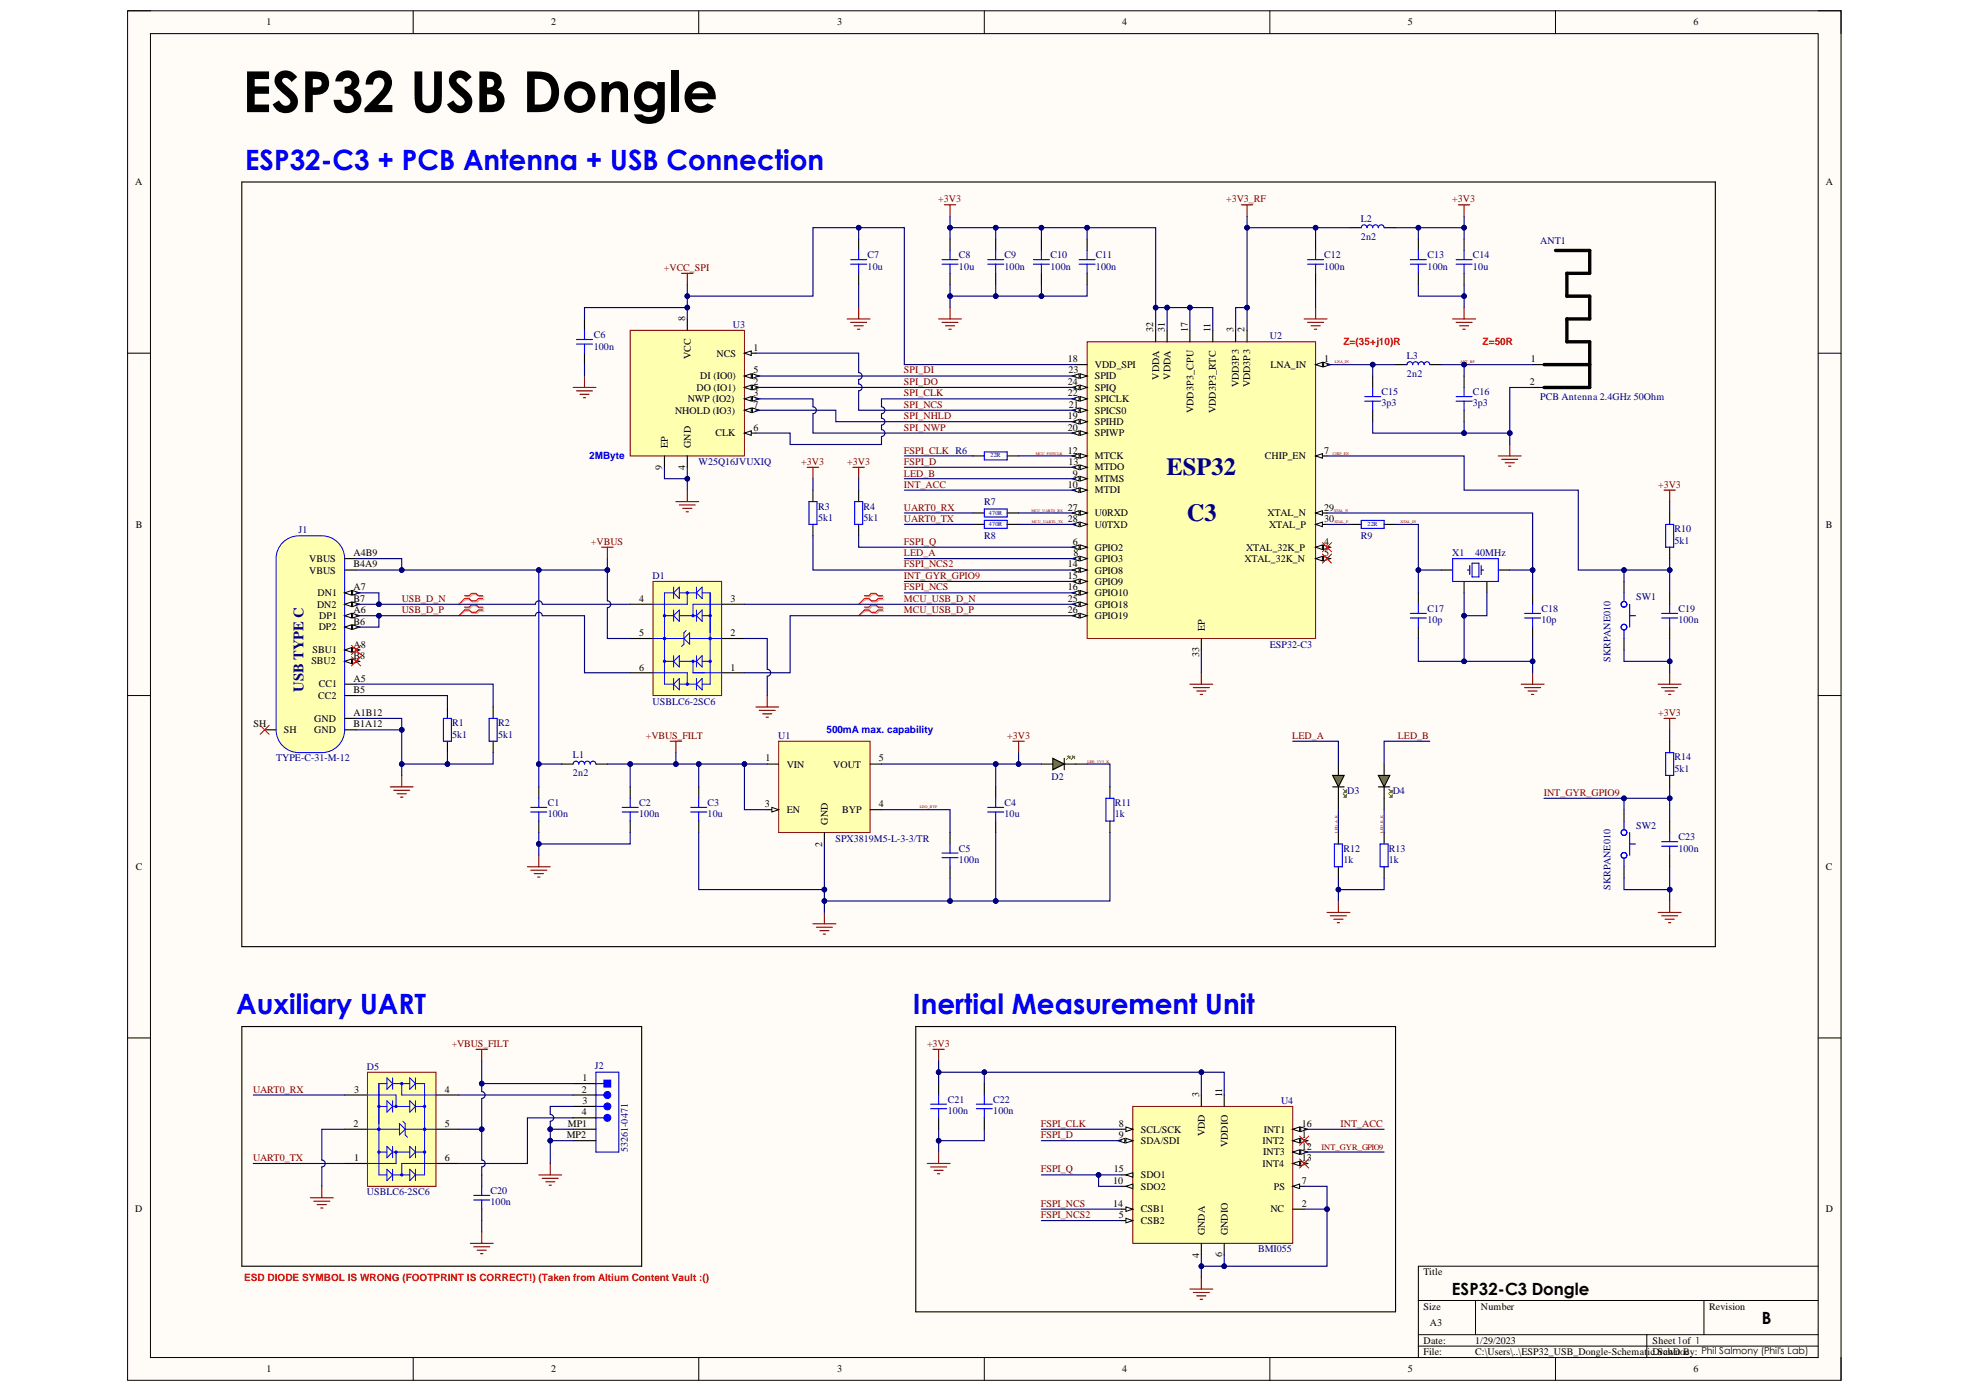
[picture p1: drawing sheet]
# Altium project ESP32_USB_Dongle.PrjPcb
1 sheet, 54 parts. Net scope: global (net labels, ports and power ports of the same name join across sheets).
Board file: ESP32_USB_Dongle-PCB.PcbDoc

## Sheet ESP32_USB_Dongle-Schematic.SchDoc
size A3; SheetNumber: 1; SheetTotal: 1

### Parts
ANT1  PCB Antenna 2.4GHz 50Ohm  [ANT_IFA_USB_2_4GHZ_50R]  (no BOM)
C1  100n  [CAP_0402]
C2  100n  [CAP_0402]
C3  10u  [CAP_0603]
C4  10u  [CAP_0603]
C5  100n  [CAP_0402]
C6  100n  [CAP_0402]
C7  10u  [CAP_0603]
C8  10u  [CAP_0603]
C9  100n  [CAP_0402]
C10  100n  [CAP_0402]
C11  100n  [CAP_0402]
C12  100n  [CAP_0402]
C13  100n  [CAP_0402]
C14  10u  [CAP_0603]
C15  3p3  [CAP_0402]
C16  3p3  [CAP_0402]
C17  10p  [CAP_0402]
C18  10p  [CAP_0402]
C19  100n  [CAP_0402]
C20  100n  [CAP_0402]
C21  100n  [CAP_0402]
C22  100n  [CAP_0402]
C23  100n  [CAP_0402]
D1  USBLC6-2SC6  [STM-SOT23-6L_V]
D2  GREEN  [LED_0603_GREEN]  (value not drawn)
D3  GREEN  [LED_0603_GREEN]  (value not drawn)
D4  GREEN  [LED_0603_GREEN]  (value not drawn)
D5  USBLC6-2SC6  [STM-SOT23-6L_V]
J1  TYPE-C-31-M-12  [TYPE-C-31-M-12]
J2  53261-0471  [MOLEX-53261-0471_V]
L1  2n2  [IND_0402]
L2  2n2  [IND_0402]
L3  2n2  [IND_0402]
R1  5k1  [RES_0402]
R2  5k1  [RES_0402]
R3  5k1  [RES_0402]
R4  5k1  [RES_0402]
R6  22R  [RES_0402]
R7  470R  [RES_0402]
R8  470R  [RES_0402]
R9  22R  [RES_0402]
R10  5k1  [RES_0402]
R11  1k  [RES_0402]
R12  1k  [RES_0402]
R13  1k  [RES_0402]
R14  5k1  [RES_0402]
SW1  SKRPANE010  [SKRPANE010]
SW2  SKRPANE010  [SKRPANE010]
U1  SPX3819M5-L-3-3/TR  [SOT-23-5]
U2  ESP32-C3  [QFN32-5x5]
U3  W25Q16JVUXIQ  [USON-8-2X3MM]
U4  BMI055  [BMI088]
X1  40MHz  [XTAL_2520]

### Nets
+3V3: C4.2 C8.2 C9.2 C10.2 C11.2 C13.2 C14.2 C21.2 C22.2 D2.A L2.1 R3.1 R4.1 R10.2 R14.2 U1.5(VOUT) U2.11(VDD3P3_RTC) U2.17(VDD3P3_CPU) U2.31(VDDA) U2.32(VDDA) U4.3(VDD) U4.11(VDDIO)
+3V3_RF: C12.2 L2.2 U2.2(VDD3P3) U2.3(VDD3P3)
+VBUS: C1.2 D1.5(VBUS) J1.A4B9(VBUS) J1.B4A9(VBUS) L1.2
+VBUS_FILT: C2.2 C3.2 C20.2 D5.5(VBUS) J2.1 L1.1 U1.1(VIN) U1.3(EN)
+VCC_SPI: C6.2 C7.2 U2.18(VDD_SPI) U3.8(VCC)
GND: ANT1.2(GND) C1.1 C2.1 C3.1 C4.1 C5.1 C6.1 C7.1 C8.1 C9.1 C10.1 C11.1 C12.1 C13.1 C14.1 C15.1 C16.1 C17.1 C18.1 C19.1 C20.1 C21.1 C22.1 C23.1 D1.2(GND) D5.2(GND) J1.A1B12(GND) J1.B1A12(GND) J2.3 J2.MP1 J2.MP2 R1.2 R2.2 R11.1 R12.1 R13.1 SW1.12 SW2.12 U1.2(GND) U2.33(EP) U3.4(GND) U3.9(EP) U4.2(NC) U4.4(GNDA) U4.6(GNDIO) U4.7(PS) X1.2 X1.4
ANT_RF: ANT1.1(RF) C16.2 L3.1
CHIP_EN: C19.2 R10.1 SW1.34 U2.7(CHIP_EN)
FSPI_CLK: R6.1 U4.8(SCL/SCK)
FSPI_D: U2.13(MTDO) U4.9(SDA/SDI)
FSPI_NCS: U2.16(GPIO10) U4.14(CSB1)
FSPI_NCS2: R3.2 U2.14(GPIO8) U4.5(CSB2)
FSPI_Q: R4.2 U2.6(GPIO2) U4.10(SDO2) U4.15(SDO1)
INT_ACC: U2.10(MTDI) U4.16(INT1)
INT_GYR_GPIO9: C23.2 R14.1 SW2.34 U2.15(GPIO9) U4.12(INT3)
LDO_BYP: C5.2 U1.4(BYP)
LED_3V3_K: D2.K R11.2
LED_A: D3.A U2.8(GPIO3)
LED_A_K: D3.K R12.2
LED_B: D4.A U2.9(MTMS)
LED_B_K: D4.K R13.2
LNA_IN: C15.2 L3.2 U2.1(LNA_IN)
MCU_FSPICLK: R6.2 U2.12(MTCK)
MCU_UART0_RX: R7.2 U2.27(U0RXD)
MCU_UART0_TX: R8.2 U2.28(U0TXD)
MCU_USB_D_N: D1.3(I/O_2) U2.25(GPIO18)
MCU_USB_D_P: D1.1(I/O_1) U2.26(GPIO19)
SPI_CLK: U2.22(SPICLK) U3.6(CLK)
SPI_DI: U2.23(SPID) U3.5(DI_(IO0))
SPI_DO: U2.24(SPIQ) U3.2(DO_(IO1))
SPI_NCS: U2.21(SPICS0) U3.1(NCS)
SPI_NHLD: U2.19(SPIHD) U3.7(NHOLD_(IO3))
SPI_NWP: U2.20(SPIWP) U3.3(NWP_(IO2))
UART0_RX: D5.3(I/O_2) R7.1
UART0_TX: D5.1(I/O_1) R8.1
USB_D_N: D1.4(I/O_3) J1.A7(DN1) J1.B7(DN2)
USB_D_P: D1.6(I/O_4) J1.A6(DP1) J1.B6(DP2)
XTAL_IN: C17.2 R9.2 X1.3
XTAL_N: C18.2 U2.29(XTAL_N) X1.1
XTAL_P: R9.1 U2.30(XTAL_P)
NetD5_4: D5.4(I/O_3) J2.2
NetD5_6: D5.6(I/O_4) J2.4
NetJ1_A5: J1.A5(CC1) R2.1
NetJ1_B5: J1.B5(CC2) R1.1

Not connected (* = marked no-connect by the designer): J1 A8(SBU1)* B8(SBU2)* SH*; U2 4(XTAL_32K_P)* 5(XTAL_32K_N)*; U4 1(INT2)* 13(INT4)*

### Layout directives
differential pair; differential pair class DIFF_USB: MCU_USB_D_N, MCU_USB_D_P, USB_D_N, USB_D_P
